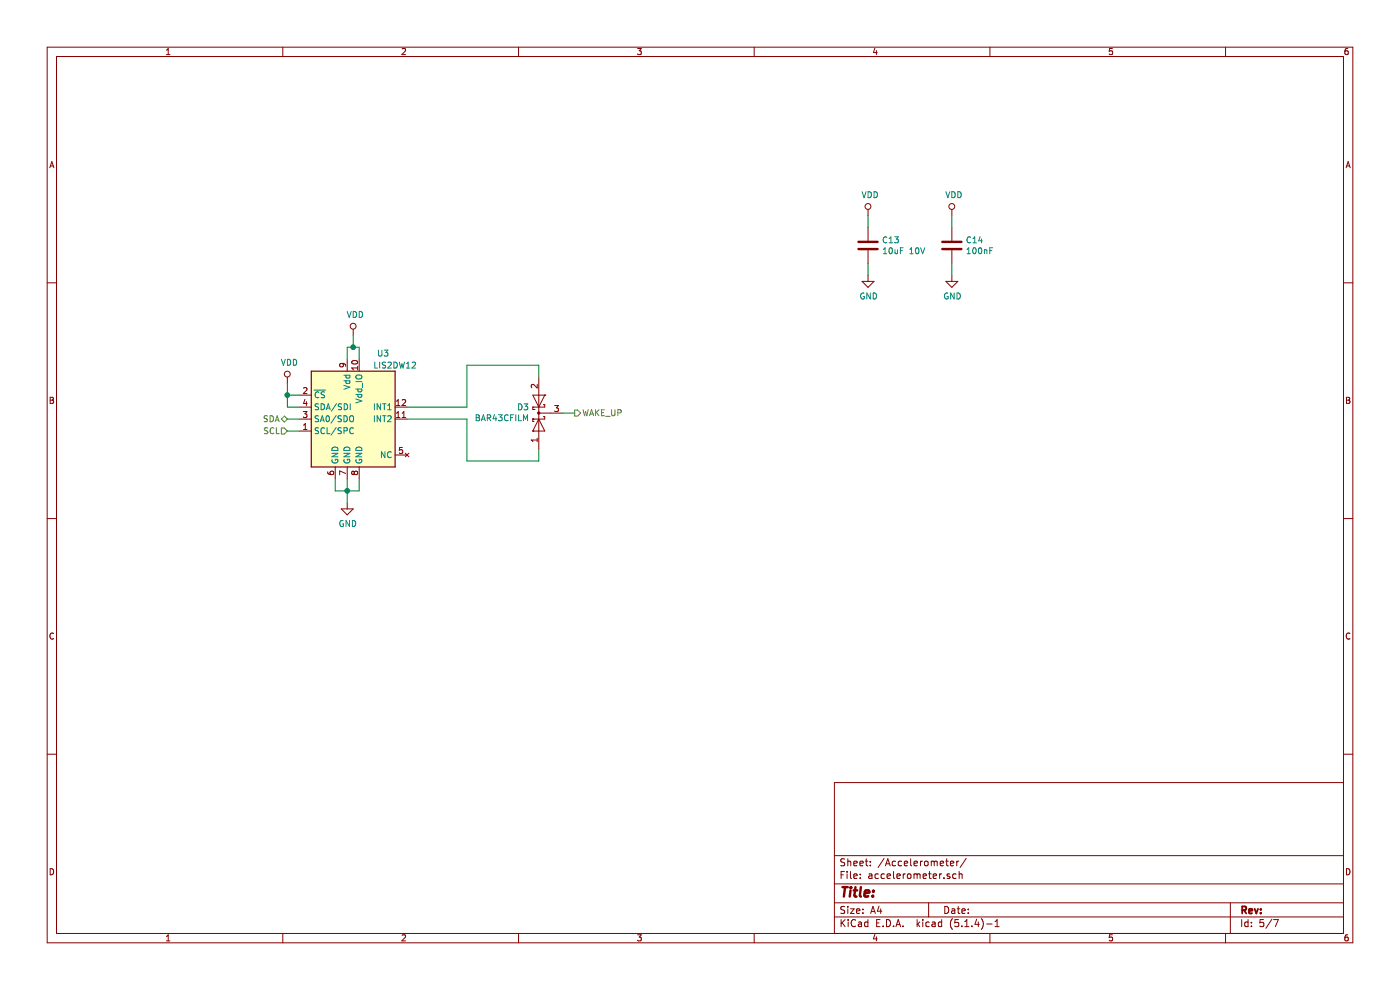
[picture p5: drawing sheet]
EESchema Schematic File Version 4
LIBS:PCB_CR2032-cache
EELAYER 30 0
EELAYER END
$Descr A4 11693 8268
encoding utf-8
Sheet 5 7
Title ""
Date ""
Rev ""
Comp ""
Comment1 ""
Comment2 ""
Comment3 ""
Comment4 ""
$EndDescr
Text HLabel 2400 3600 0    50   Input ~ 0
SCL
Text HLabel 2400 3500 0    50   BiDi ~ 0
SDA
Text HLabel 4800 3450 2    50   Output ~ 0
WAKE_UP
$Comp
L PCB_CR2032:LIS2DW12 U3
U 1 1
P 2900 3500
F 0 "U3" H 3200 4050 50  0000 C CNN
F 1 "LIS2DW12" H 3300 3950 50  0000 C CNN
F 2 "Package_LGA:LGA-12_2x2mm_P0.5mm" H 3050 4050 50  0001 L CNN
F 3 "www.st.com/resource/en/datasheet/lis2hh12.pdf" H 2550 3500 50  0001 C CNN
F 4 "ST" H 2900 3500 50  0001 C CNN "Make"
F 5 "511-LIS2DW12TR" H 2900 3500 50  0001 C CNN "Mouser"
F 6 "LIS2DW12TR" H 2900 3500 50  0001 C CNN "Part"
	1    2900 3500
	1    0    0    -1  
$EndComp
$Comp
L Device:D_Schottky_x2_KCom_AAK D?
U 1 1
P 4500 3450
AR Path="/5DC4948F/5DCAA080" Ref="D?"  Part="1" 
AR Path="/5DC486A4/5DCAA080" Ref="D3"  Part="1" 
F 0 "D3" V 4546 3529 50  0000 L CNN
F 1 "BAR43CFILM" V 4455 3529 50  0000 L CNN
F 2 "Package_TO_SOT_SMD:SOT-23_Handsoldering" H 4500 3450 50  0001 C CNN
F 3 "~" H 4500 3450 50  0001 C CNN
F 4 "ST" H 4500 3450 50  0001 C CNN "Make"
F 5 "511-BAR43CFILM" H 4500 3450 50  0001 C CNN "Mouser"
F 6 "BAR43CFILM" H 4500 3450 50  0001 C CNN "Part"
	1    4500 3450
	0    -1   -1   0   
$EndComp
Wire Wire Line
	4700 3450 4800 3450
$Comp
L power:VDD #PWR028
U 1 1
P 2950 2800
F 0 "#PWR028" H 2950 2650 50  0001 C CNN
F 1 "VDD" H 2967 2973 50  0000 C CNN
F 2 "" H 2950 2800 50  0001 C CNN
F 3 "" H 2950 2800 50  0001 C CNN
	1    2950 2800
	1    0    0    -1  
$EndComp
$Comp
L power:GND #PWR027
U 1 1
P 2900 4200
F 0 "#PWR027" H 2900 3950 50  0001 C CNN
F 1 "GND" H 2905 4027 50  0000 C CNN
F 2 "" H 2900 4200 50  0001 C CNN
F 3 "" H 2900 4200 50  0001 C CNN
	1    2900 4200
	1    0    0    -1  
$EndComp
Wire Wire Line
	2800 4000 2800 4100
Wire Wire Line
	2800 4100 2900 4100
Wire Wire Line
	3000 4100 3000 4000
Wire Wire Line
	2900 4000 2900 4100
Connection ~ 2900 4100
Wire Wire Line
	2900 4100 3000 4100
Wire Wire Line
	2900 4100 2900 4200
Wire Wire Line
	2900 3000 2900 2900
Wire Wire Line
	2900 2900 2950 2900
Wire Wire Line
	3000 2900 3000 3000
Wire Wire Line
	2950 2900 2950 2800
Connection ~ 2950 2900
Wire Wire Line
	2950 2900 3000 2900
$Comp
L power:VDD #PWR026
U 1 1
P 2400 3200
F 0 "#PWR026" H 2400 3050 50  0001 C CNN
F 1 "VDD" H 2417 3373 50  0000 C CNN
F 2 "" H 2400 3200 50  0001 C CNN
F 3 "" H 2400 3200 50  0001 C CNN
	1    2400 3200
	1    0    0    -1  
$EndComp
Wire Wire Line
	2500 3300 2400 3300
Wire Wire Line
	2400 3300 2400 3200
Wire Wire Line
	2500 3400 2400 3400
Wire Wire Line
	2400 3400 2400 3300
Connection ~ 2400 3300
Wire Wire Line
	2500 3500 2400 3500
Wire Wire Line
	2500 3600 2400 3600
Wire Wire Line
	3400 3400 3900 3400
Wire Wire Line
	3900 3400 3900 3050
Wire Wire Line
	3900 3050 4500 3050
Wire Wire Line
	4500 3050 4500 3150
Wire Wire Line
	3400 3500 3900 3500
Wire Wire Line
	3900 3500 3900 3850
Wire Wire Line
	3900 3850 4500 3850
Wire Wire Line
	4500 3850 4500 3750
$Comp
L Device:C C?
U 1 1
P 7950 2050
AR Path="/5DC1DE5A/5DCB76AC" Ref="C?"  Part="1" 
AR Path="/5DC486A4/5DCB76AC" Ref="C14"  Part="1" 
F 0 "C14" H 8065 2096 50  0000 L CNN
F 1 "100nF" H 8065 2005 50  0000 L CNN
F 2 "Capacitor_SMD:C_0805_2012Metric_Pad1.15x1.40mm_HandSolder" H 7988 1900 50  0001 C CNN
F 3 "~" H 7950 2050 50  0001 C CNN
F 4 "Yageo" H 7950 2050 50  0001 C CNN "Make"
F 5 "603-CC805KRX7R9BB104" H 7950 2050 50  0001 C CNN "Mouser"
F 6 "CC0805KRX7R9BB104" H 7950 2050 50  0001 C CNN "Part"
	1    7950 2050
	1    0    0    -1  
$EndComp
$Comp
L Device:C C?
U 1 1
P 7250 2050
AR Path="/5DC1DE5A/5DCB76B5" Ref="C?"  Part="1" 
AR Path="/5DC486A4/5DCB76B5" Ref="C13"  Part="1" 
F 0 "C13" H 7365 2096 50  0000 L CNN
F 1 "10uF 10V" H 7365 2005 50  0000 L CNN
F 2 "Capacitor_SMD:C_0805_2012Metric_Pad1.15x1.40mm_HandSolder" H 7288 1900 50  0001 C CNN
F 3 "~" H 7250 2050 50  0001 C CNN
F 4 "Yageo" H 7250 2050 50  0001 C CNN "Make"
F 5 "CC0805KKX7R6BB106" H 7250 2050 50  0001 C CNN "Part"
F 6 "603-CC805KKX7R6BB106" H 7250 2050 50  0001 C CNN "Mouser"
	1    7250 2050
	1    0    0    -1  
$EndComp
$Comp
L power:GND #PWR?
U 1 1
P 7950 2300
AR Path="/5DC1DE5A/5DCB76BB" Ref="#PWR?"  Part="1" 
AR Path="/5DC486A4/5DCB76BB" Ref="#PWR032"  Part="1" 
F 0 "#PWR032" H 7950 2050 50  0001 C CNN
F 1 "GND" H 7955 2127 50  0000 C CNN
F 2 "" H 7950 2300 50  0001 C CNN
F 3 "" H 7950 2300 50  0001 C CNN
	1    7950 2300
	1    0    0    -1  
$EndComp
$Comp
L power:VDD #PWR?
U 1 1
P 7950 1800
AR Path="/5DC1DE5A/5DCB76C1" Ref="#PWR?"  Part="1" 
AR Path="/5DC486A4/5DCB76C1" Ref="#PWR031"  Part="1" 
F 0 "#PWR031" H 7950 1650 50  0001 C CNN
F 1 "VDD" H 7967 1973 50  0000 C CNN
F 2 "" H 7950 1800 50  0001 C CNN
F 3 "" H 7950 1800 50  0001 C CNN
	1    7950 1800
	1    0    0    -1  
$EndComp
$Comp
L power:GND #PWR?
U 1 1
P 7250 2300
AR Path="/5DC1DE5A/5DCB76C7" Ref="#PWR?"  Part="1" 
AR Path="/5DC486A4/5DCB76C7" Ref="#PWR030"  Part="1" 
F 0 "#PWR030" H 7250 2050 50  0001 C CNN
F 1 "GND" H 7255 2127 50  0000 C CNN
F 2 "" H 7250 2300 50  0001 C CNN
F 3 "" H 7250 2300 50  0001 C CNN
	1    7250 2300
	1    0    0    -1  
$EndComp
$Comp
L power:VDD #PWR?
U 1 1
P 7250 1800
AR Path="/5DC1DE5A/5DCB76CD" Ref="#PWR?"  Part="1" 
AR Path="/5DC486A4/5DCB76CD" Ref="#PWR029"  Part="1" 
F 0 "#PWR029" H 7250 1650 50  0001 C CNN
F 1 "VDD" H 7267 1973 50  0000 C CNN
F 2 "" H 7250 1800 50  0001 C CNN
F 3 "" H 7250 1800 50  0001 C CNN
	1    7250 1800
	1    0    0    -1  
$EndComp
Wire Wire Line
	7250 1800 7250 1900
Wire Wire Line
	7250 2200 7250 2300
Wire Wire Line
	7950 2300 7950 2200
Wire Wire Line
	7950 1900 7950 1800
$EndSCHEMATC
